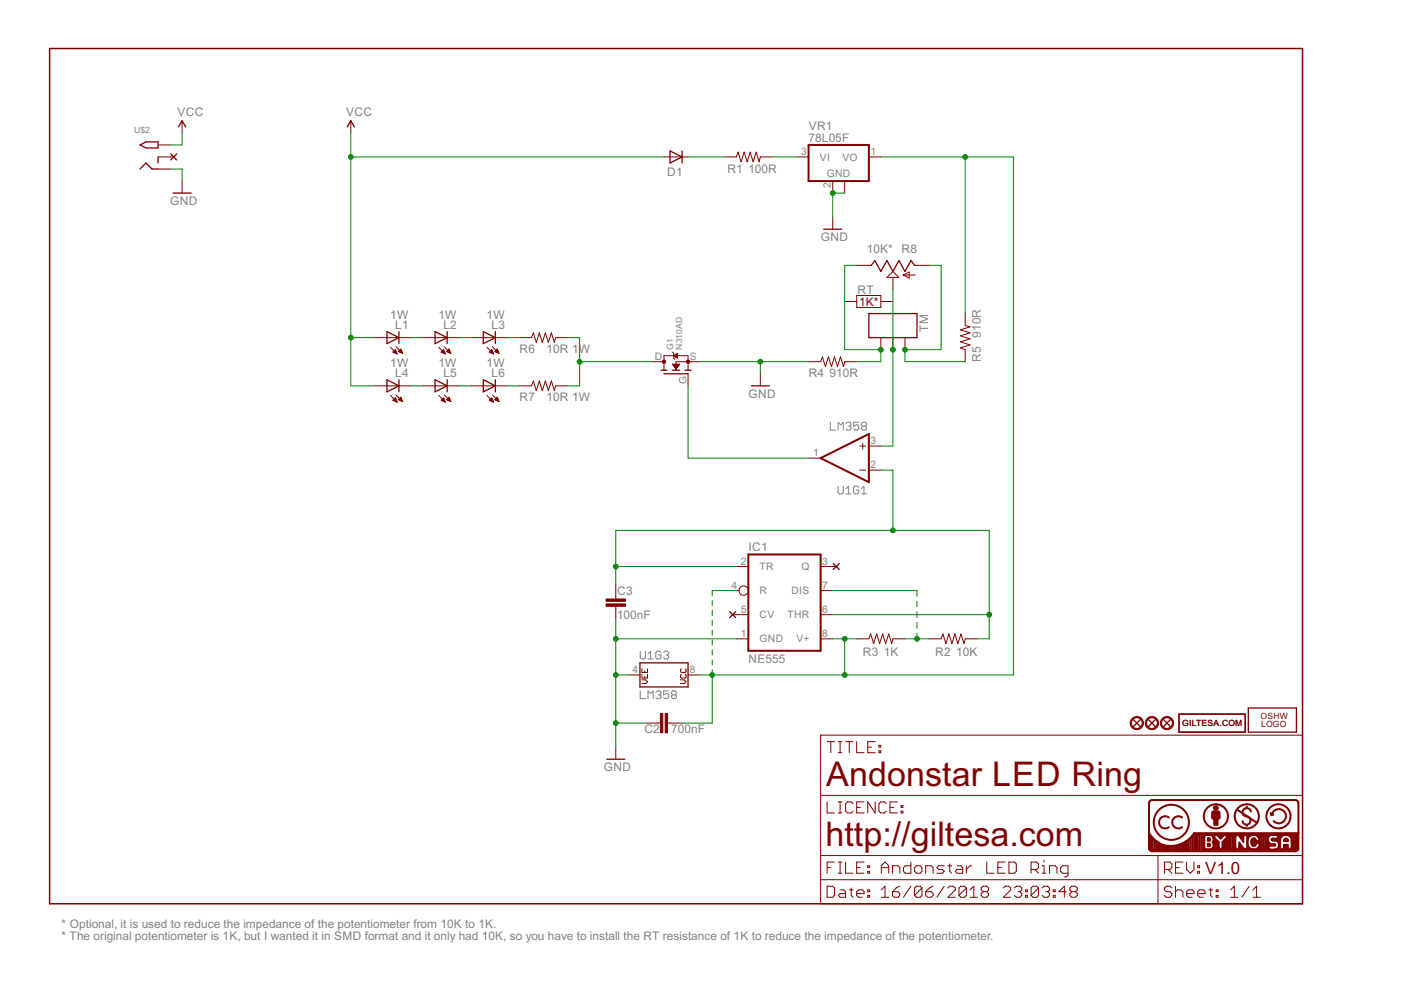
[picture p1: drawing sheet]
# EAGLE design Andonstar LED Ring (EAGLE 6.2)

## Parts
C2  700nF  C0603  [C0603]
C3  100nF  C0603  [C0603]
D1  DIODE-GF1  [GF1]
G1  N310AD  FDD8447L  [TO-252]
IC1  NE555  NE555D  [SO08]
L1  1W  LED_Z_POWER  [LED_Z_POWER]
L2  1W  LED_Z_POWER  [LED_Z_POWER]
L3  1W  LED_Z_POWER  [LED_Z_POWER]
L4  1W  LED_Z_POWER  [LED_Z_POWER]
L5  1W  LED_Z_POWER  [LED_Z_POWER]
L6  1W  LED_Z_POWER  [LED_Z_POWER]
LOGO1  OSHW_LOGO_FILLX0150-NT  [OSHW_FILLX150_NOTEXT]
R1  100R  R1206  [R1206]
R2  10K  R0603  [R0603]
R3  1K  R0603  [R0603]
R4  910R  R0603  [R0603]
R5  910R  R0603  [R0603]
R6  10R 1W  R-US_R2512  [R2512]
R7  10R 1W  R-US_R2512  [R2512]
R8  10K*  TRIMPOT_16MM_SMD  [TRIMPOT_SMD_16MM]
TM  1X03  [1X03_SMD]
U1  LM358  [SO08]
U$1  GILTESA.COM_MASK  [GILTESA.COM_MASK]
U$2  2.1MMJACKSMT  [DCJACK_2MM_SMT]
U$6  FIDUCIAL1X2  [FIDUCIAL-1X2]
U$7  FIDUCIAL1X2  [FIDUCIAL-1X2]
U$8  GILTESA.COM_COPPER_STOP  [GILTESA.COM_COPPER_STOP]
U$14  FIDUCIAL1X2  [FIDUCIAL-1X2]
U$20  CC-NC-BCNIX  [CC-NC-B_NIX]
VR1  78L05F  [SOT89]

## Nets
GND: C2.2 C3.1 G1.S IC1.1(GND) R4.1 U1.4(P$V-) U$2.GND(RING) VR1.2(GND) VR1.2@1(GND)
N$1: L5.C L6.A
N$2: L4.C L5.A
N$3: L2.C L3.A
N$4: L1.C L2.A
N$5: L3.C R6.1
N$6: L6.C R7.1
N$8: IC1.7(DIS) R2.1 R3.2
N$9: G1.D R6.2 R7.2
N$10: C3.2 IC1.2(TR) IC1.6(THR) R2.2 U1.2(-IN)
N$18: R8.S TM.2 U1.3(+IN)
N$19: R5.1 R8.A TM.3
N$20: R4.2 R8.B TM.1
N$21: R1.2 VR1.3(VI)
N$23: C2.1 IC1.4(R) IC1.8(V+) R3.1 R5.2 U1.8(P$V+) VR1.1(VO)
N$24: D1.C R1.1
N$26: G1.G U1.1(OUT)
VCC: D1.A L1.A L4.A U$2.PWR2(TIP)
Unconnected: IC1.3(Q) IC1.5(CV) U1.5(+IN) U1.6(-IN) U1.7(OUT) U$2.GNDBREAK(RING_SW)

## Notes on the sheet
- RT
- 1K*
- Andonstar LED Ring
- http://giltesa.com
- V1.0
- * Optional, it is used to reduce the impedance of the potentiometer from 10K to 1K.
- * The original potentiometer is 1K, but I wanted it in SMD format and it only had 10K, so you have to install the RT resistance of 1K to reduce the impedance of the potentiometer.

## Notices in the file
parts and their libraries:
cc-by-nc-sa: All hardware is licensed under the Creative Commons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
SparkFun-IC-Amplifiers: Licensing: Creative Commons ShareAlike 4.0 International - https://creativecommons.org/licenses/by-sa/4.0
